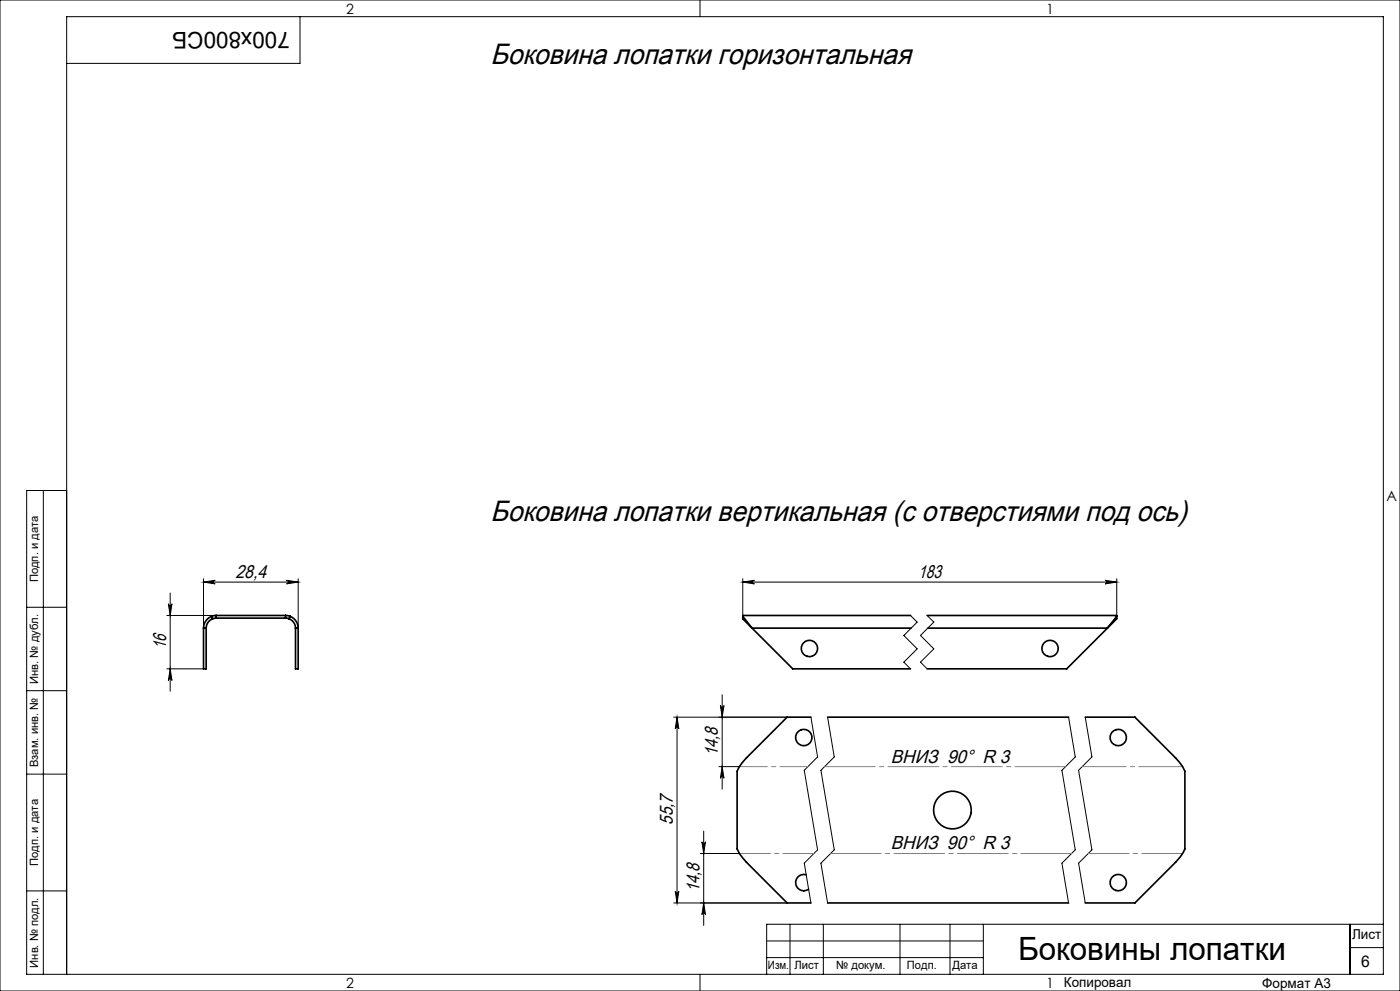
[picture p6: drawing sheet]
<svg xmlns="http://www.w3.org/2000/svg" width="420mm" height="297mm" viewBox="0 0 420 297" stroke-linecap="round" stroke-linejoin="round" font-family="sans-serif">
<g fill="none" stroke="#000" stroke-width=".3">
<path d="M0 0h420v297h-420zM90 5v14h-70M210 0v5M13 147v145M20 147h-12v145h407v-287h-395v287M51.1 177.7v29.5M61.1 174.5h28.4M61.1 173.5v14.7M61.1 174.5l3.5-.6a.54 .54 0 0 0-.6 .6 .54 .54 0 0 0 .6 .5zM86 173.9l3.5 .6-3.5 .5a.54 .54 0 0 0 .5-.5 .54 .54 0 0 0-.5-.6zM89.5 173.5v14.7M222.8 174.5l3.5-.6a.54 .54 0 0 0-.5 .6 .54 .54 0 0 0 .5 .5z"/>
<path d="M222.8 173.5v10.9M222.8 174.5h112.2M331.5 173.9l3.5 .6-3.5 .5a.54 .54 0 0 0 .5-.5 .54 .54 0 0 0-.5-.6zM335 173.5v10.9M8 182h12M50.1 184.5h14.7M50.5 181a.54 .54 0 0 0 .6 .5 .54 .54 0 0 0 .5-.5l-.5 3.5zM273.1 184.5l2 2-4 4 4 4-4 4 2 2M278.1 184.5l2 2-4 4 4 4-4 4 2 2M8 207h12M50.1 200.5h10.9M51.1 200.5l.5 3.5a.54 .54 0 0 0-.5-.6 .54 .54 0 0 0-.6 .6z"/>
<path d="M203.1 214.9v55.7M203.1 214.9l.6 3.5a.54 .54 0 0 0-.6-.5 .54 .54 0 0 0-.5 .5zM216.1 211.4a.54 .54 0 0 0 .6 .5 .54 .54 0 0 0 .5-.5l-.5 3.5zM216.7 208.2v28.3M236.1 214.9h-34M243.3 214.9l2 12-4 4 4 23.8-4 4 2 11.9M248.3 214.9l2 12-4 4 4 23.8-4 4 2 11.9M320.6 214.9l2 12-4 4 4 23.8-4 4 2 11.9M325.6 214.9l2 12-4 4 4 23.8-4 4 2 11.9M8 232h12M215.7 229.8h6.1M216.7 229.8l.5 3.5a.54 .54 0 0 0-.5-.6 .54 .54 0 0 0-.6 .6z"/>
<path d="M210.1 255.8h11.7M210.6 252.3a.54 .54 0 0 0 .5 .5 .54 .54 0 0 0 .6-.5l-.6 3.5zM211.1 249.1v28.2M8 267h12M202.6 267.1a.54 .54 0 0 0 .5 .5 .54 .54 0 0 0 .6-.5l-.6 3.5zM211.1 270.6l.6 3.5a.54 .54 0 0 0-.6-.5 .54 .54 0 0 0-.5 .5zM236.1 270.6h-34M237 277v15M247 277v15M270 277v15M285 277v15M295 277v15"/>
<path d="M405 277v15M415 277h-185v15M210 292v5M230 287h65M230 282h65M405 284h10"/>
</g>
<path d="M244.2 255.8h-22.4" fill="none" stroke="#808080" stroke-width=".3" stroke-dasharray="15.2 1.3 1.3 1.3" stroke-dashoffset="6"/>
<path d="M221.8 229.8h20.6" fill="none" stroke="#808080" stroke-width=".3" stroke-dasharray="15.2 1.3 1.3 1.3" stroke-dashoffset="6.9"/>
<path d="M247.4 229.8h72.3M321.5 255.8h-72.3" fill="none" stroke="#808080" stroke-width=".3" stroke-dasharray="15.2 1.3 1.3 1.3"/>
<path d="M354.8 255.8h-28.3" fill="none" stroke="#808080" stroke-width=".3" stroke-dasharray="15.2 1.3 1.3 1.3" stroke-dashoffset="3"/>
<path d="M324.7 229.8h30.1" fill="none" stroke="#808080" stroke-width=".3" stroke-dasharray="15.2 1.3 1.3 1.3" stroke-dashoffset="2.1"/>
<g fill="#000">
<path d="M61.1 174.5l3.5-.6a.54 .54 0 0 0-.6 .6 .54 .54 0 0 0 .6 .5zM86 173.9l3.5 .6-3.5 .5a.54 .54 0 0 0 .5-.5 .54 .54 0 0 0-.5-.6z"/>
<path d="M331.5 173.9l3.5 .6-3.5 .5a.54 .54 0 0 0 .5-.5 .54 .54 0 0 0-.5-.6zM222.8 174.5l3.5-.6a.54 .54 0 0 0-.5 .6 .54 .54 0 0 0 .5 .5z"/>
<path d="M51.1 200.5l.5 3.5a.54 .54 0 0 0-.5-.6 .54 .54 0 0 0-.6 .6zM50.5 181a.54 .54 0 0 0 .6 .5 .54 .54 0 0 0 .5-.5l-.5 3.5z"/>
<path d="M216.7 229.8l.5 3.5a.54 .54 0 0 0-.5-.6 .54 .54 0 0 0-.6 .6zM216.1 211.4a.54 .54 0 0 0 .6 .5 .54 .54 0 0 0 .5-.5l-.5 3.5zM211.1 270.6l.6 3.5a.54 .54 0 0 0-.6-.5 .54 .54 0 0 0-.5 .5zM210.6 252.3a.54 .54 0 0 0 .5 .5 .54 .54 0 0 0 .6-.5l-.6 3.5z"/>
<path d="M202.6 267.1a.54 .54 0 0 0 .5 .5 .54 .54 0 0 0 .6-.5l-.6 3.5zM203.1 214.9l.6 3.5a.54 .54 0 0 0-.6-.5 .54 .54 0 0 0-.5 .5z"/>
</g>
<g fill="none" stroke="#000" stroke-width=".5">
<path d="M61.1 188.3h.8M61.1 188.3v12.2h.8v-12.2M63.5 184.7a3.8 3.8 0 0 0-2.4 3.6M63.5 184.7l.3 .8M63.8 185.5a3 3 0 0 0-1.9 2.8M64.9 185.3l-1.1 .2M64.9 184.5l-1.4 .2M64.9 184.5v.8M64.9 185.3h20.8M64.9 184.5h20.8M85.7 184.5l1.3 .2M85.7 185.3l1 .2"/>
<path d="M85.7 184.5v.8M86.7 185.5a3 3 0 0 1 2 2.8M87 184.7a3.8 3.8 0 0 1 2.5 3.6M87 184.7l-.3 .8M88.7 188.3h.8M88.7 188.3v12.2h.8v-12.2M222.8 184.7l2.8 3.6M222.8 184.7a2.14 2.14 0 0 0 1.1 1.9l1.7 1.7M225.6 188.3h47.7M225.6 188.3l12.2 12.2h35.3M273.1 184.5h-50.3v.2M278.1 184.5h56.9v.2"/>
<path d="M278.3 188.3h53.9M332.2 188.3l-12.2 12.2h-41.9M335 184.7l-2.8 3.6M335 184.7a2.15 2.15 0 0 1-1.1 1.9l-1.7 1.7M243.3 214.9h-7.2l-12.2 12.2-1.6 1.9-1.2 2.1v23.3l.7 1.4 2.1 2.6 12.2 12.2h7.2M248.3 214.9h72.3M325.6 214.9h14.9l12.2 12.2 2.1 2.6 .7 1.4v23.3l-1.2 2.1-1.6 1.9-12.2 12.2h-14.9M241.9 262.2a2.44 2.44 0 0 0-3.2 2.7 2.44 2.44 0 0 0 3.9 1.6M248.3 270.6h72.3"/>
<circle cx="242.8" cy="194.4" r="2.45"/>
<circle cx="315" cy="194.4" r="2.45"/>
<circle cx="241.1" cy="221" r="2.45"/>
<circle cx="335.5" cy="221" r="2.45"/>
<circle cx="285.7" cy="242.8" r="5.7"/>
<circle cx="335.5" cy="264.5" r="2.45"/>
</g>
<text font-size="9.6" x="305.4" y="287.8">Боковины лопатки</text>
<g font-size="8.8">
<text x="147.2" y="19.1">Боковина лопатки горизонтальная</text>
<text x="147.2" y="156.2">Боковина лопатки вертикальная (с отверстиями под ось)</text>
</g>
<text font-size="6.9" x="86.9" y="9.4" transform="rotate(-180 86.9 9.4)">700x800СБ</text>
<g font-size="5.6">
<text x="70.6" y="173.2">28,4</text>
<text x="275.5" y="173.2">183</text>
<text x="49.8" y="194.6" transform="rotate(-90 49.8 194.6)">16</text>
<text x="215.4" y="226.6" transform="rotate(-90 215.4 226.6)">14,8</text>
<text x="267.3" y="228.6">ВНИЗ 90° R 3</text>
<text x="201.9" y="247.2" transform="rotate(-90 201.9 247.2)">55,7</text>
<text x="267.2" y="254.5">ВНИЗ 90° R 3</text>
<text x="209.9" y="267.5" transform="rotate(-90 209.9 267.5)">14,8</text>
</g>
<text font-size="4.8" x="408.3" y="289.7">6</text>
<g font-size="4.2">
<text x="103.8" y="4.2">2</text>
<text x="313.8" y="4.2">1</text>
<text x="415.9" y="150.2">A</text>
<text x="103.8" y="296.2">2</text>
<text x="313.8" y="296.2">1</text>
</g>
<g font-size="4.1">
<text x="405.6" y="281.5">Лист</text>
<text x="319.2" y="295.9">Копировал</text>
<text x="378.7" y="296">Формат А3</text>
</g>
<g font-size="3.4">
<text x="11.4" y="174.5" transform="rotate(-90 11.4 174.5)">Подп. и дата</text>
<text x="11.4" y="205" transform="rotate(-90 11.4 205)">Инв. № дубл.</text>
<text x="11.4" y="229.9" transform="rotate(-90 11.4 229.9)">Взам. инв. №</text>
<text x="11.4" y="259.5" transform="rotate(-90 11.4 259.5)">Подп. и дата</text>
<text x="11.4" y="290" transform="rotate(-90 11.4 290)">Инв. № подл.</text>
<text x="230.4" y="290.4">Изм.</text>
<text x="238.3" y="290.4">Лист</text>
<text x="250.9" y="290.4">№ докум.</text>
<text x="272.1" y="290.4">Подп.</text>
<text x="285.7" y="290.5">Дата</text>
</g>
</svg>
